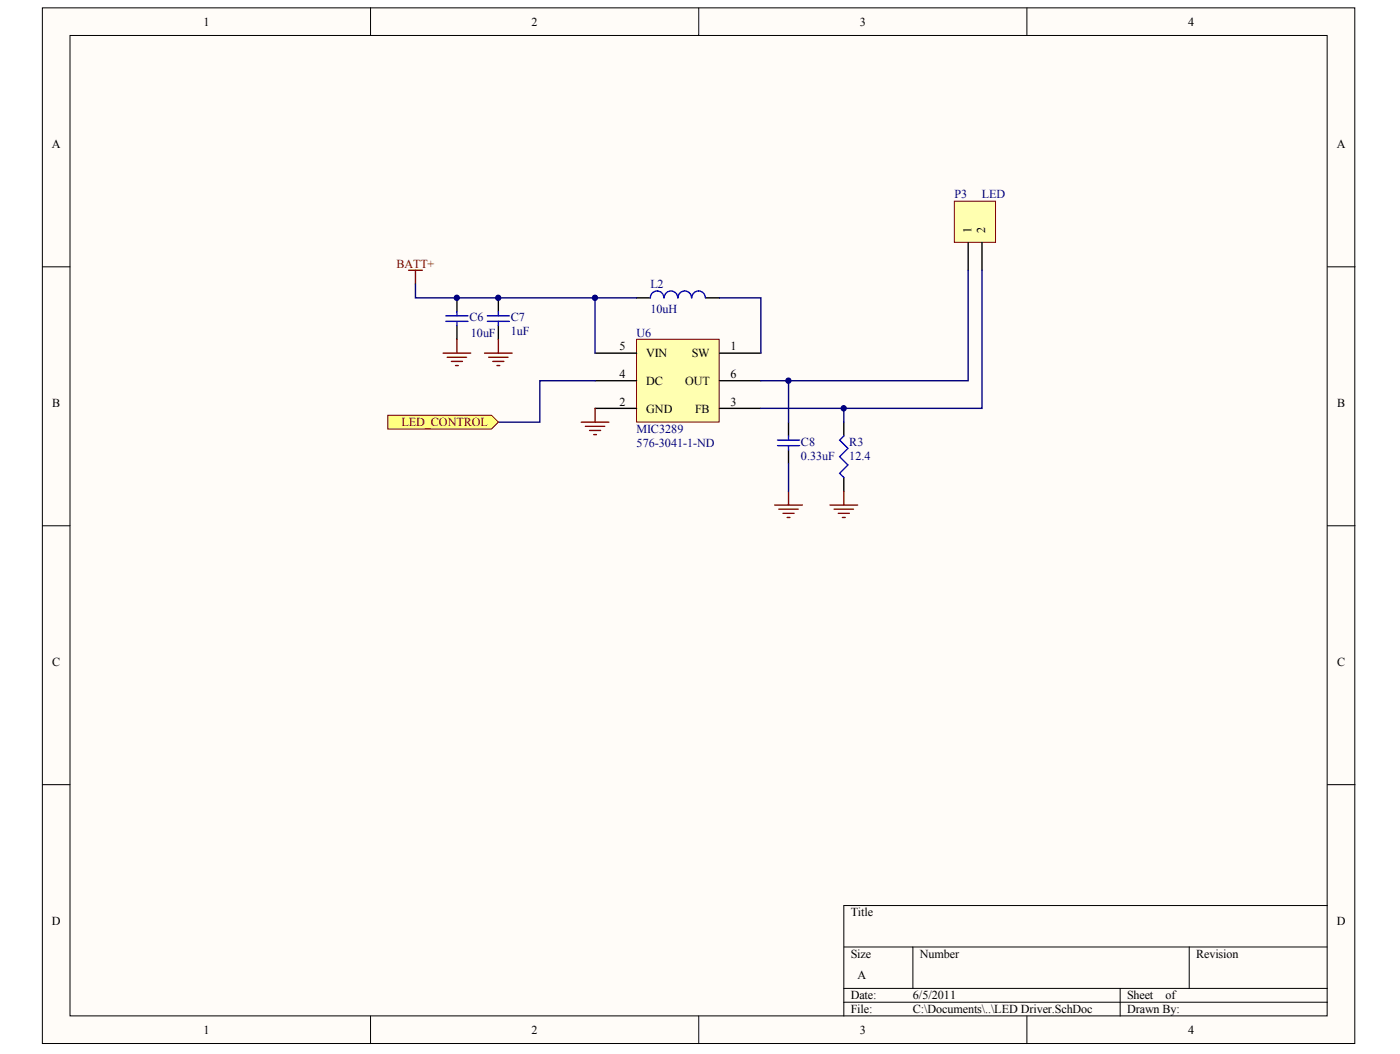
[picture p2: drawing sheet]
<svg xmlns="http://www.w3.org/2000/svg" width="271mm" height="204mm" viewBox="0 0 271 204" stroke-linecap="round" stroke-linejoin="round" font-family="sans-serif">
<g fill="#fffcf8" stroke="#000" stroke-width=".19">
<path d="M8.2 1.5h254v200.4h-254z"/>
<path d="M13.5 6.9h243.3v189.6h-243.3z"/>
</g>
<g fill="none" stroke="#000" stroke-width=".19">
<path d="M71.7 1.5v5.4M135.2 1.5v5.4M198.7 1.5v5.4M8.2 51.6h5.3M256.9 51.6h5.3M8.2 101.7h5.3M256.9 101.7h5.3M8.2 151.8h5.3M256.9 151.8h5.3M256.9 175.2h-93.6v21.4M71.7 196.6v5.3M135.2 196.6v5.3"/>
<path d="M163.3 183.2h93.6M163.3 191.2h93.6M163.3 193.9h93.6M176.7 183.2v8M198.7 196.6v5.3M216.8 191.2v5.4M230.1 183.2v8"/>
</g>
<path d="M123.2 65.6h16v16h-16z" fill="#ffffb0" stroke="#800000" stroke-width=".19"/>
<g fill="none" stroke="#000" stroke-width=".27">
<path d="M96.4 57.6v2.7M123.2 57.6h2.7M136.6 57.6h2.6M96.4 63v2.6M115.2 68.3h8M115.2 73.7h8M115.2 79h8M139.2 68.3h8.1M139.2 73.7h8.1M139.2 79h8.1M152.6 81.7v2.6M152.6 87v2.7"/>
<path d="M163.3 81.7v2.6M163.3 92.4v2.6"/>
</g>
<g fill="none" stroke="#00f" stroke-width=".27">
<path d="M128.5 57.6a1.31 1.31 0 0 0-1.3-1.3 1.31 1.31 0 0 0-1.3 1.3M131.2 57.6a1.31 1.31 0 0 0-1.4-1.3 1.31 1.31 0 0 0-1.3 1.3M133.8 57.6a1.31 1.31 0 0 0-1.3-1.3 1.31 1.31 0 0 0-1.3 1.3M136.5 57.6a1.31 1.31 0 0 0-1.3-1.3 1.31 1.31 0 0 0-1.3 1.3M94.3 61.1h4.3M94.3 62.2h4.3M96.4 60.3v.8M96.4 62.2v.8M150.5 85.1h4.2M150.5 86.2h4.2M152.6 84.3v.8M152.6 86.2v.8"/>
<path d="M163.3 84.3l-.8 .8 1.6 1.6-1.6 1.7 1.6 1.6-1.6 1.6 .8 .8"/>
</g>
<g fill="none" stroke="#800000" stroke-width=".27">
<path d="M79.1 52.3h2.6M80.4 52.3v2.7M93.8 68.3h5.3M94.6 69.1h3.7M95.4 69.9h2.1M96.2 70.7h.5M96.4 65.6v2.7M115.2 79v2.7M112.5 81.7h5.3M113.3 82.5h3.7M114.1 83.3h2.1M114.9 84.1h.5"/>
<path d="M160.6 97.7h5.4M161.4 98.5h3.8M162.2 99.3h2.2M163.3 95v2.7M163 100.1h.6"/>
</g>
<path d="M80.4 55v2.6h34.8v10.7M115.2 57.6h8M139.2 57.6h8.1v10.7M115.2 73.7h-10.7v8h-8.1M147.3 79h16v2.7" fill="none" stroke="#000080" stroke-width=".27"/>
<path d="M184.7 38.9h8v8h-8z" fill="#ffffb0" stroke="#800000" stroke-width=".19"/>
<path d="M187.4 46.9v5.4M190 46.9v5.4" fill="none" stroke="#000" stroke-width=".27"/>
<path d="M75.1 80.3h20l1.3 1.4-1.3 1.3h-20z" fill-rule="evenodd" fill="#ffff80" stroke="#800000" stroke-width=".19"/>
<path d="M187.4 52.3v21.4h-40.1M190 52.3v26.7h-26.7M152.6 73.7v8M152.6 89.7v5.3" fill="none" stroke="#000080" stroke-width=".27"/>
<path d="M88.4 57.6v2.7M88.4 63v2.6" fill="none" stroke="#000" stroke-width=".27"/>
<path d="M86.3 61.1h4.3M86.3 62.2h4.3M88.4 60.3v.8M88.4 62.2v.8" fill="none" stroke="#00f" stroke-width=".27"/>
<path d="M85.7 68.3h5.4M86.5 69.1h3.8M87.4 69.9h2.1M88.2 70.7h.5M88.4 65.6v2.7M149.9 97.7h5.4M150.7 98.5h3.8M151.5 99.3h2.2M152.6 95v2.7M152.3 100.1h.6" fill="none" stroke="#800000" stroke-width=".27"/>
<g fill="#000080" stroke="#000080" stroke-width=".19">
<circle cx="88.4" cy="57.6" r=".51"/>
<circle cx="96.4" cy="57.6" r=".51"/>
<circle cx="115.1" cy="57.6" r=".51"/>
<circle cx="152.6" cy="73.6" r=".51"/>
<circle cx="163.3" cy="79" r=".51"/>
</g>
<g font-size="2.4">
<text x="39.4" y="5">1</text>
<text x="102.9" y="5">2</text>
<text x="166.4" y="5">3</text>
<text x="229.9" y="5">4</text>
<text x="10" y="28.6">A</text>
<text x="258.7" y="28.6">A</text>
<text x="119.9" y="67.8">5</text>
<text x="125.1" y="69.1">VIN</text>
<text x="133.9" y="69.1">SW</text>
<text x="141.4" y="67.8">1</text>
<text x="119.9" y="73.1">4</text>
<text x="125.1" y="74.5">DC</text>
<text x="132.6" y="74.5">OUT</text>
<text x="141.4" y="73.1">6</text>
<text x="10.1" y="78.7">B</text>
<text x="119.9" y="78.5">2</text>
<text x="125.1" y="79.8">GND</text>
<text x="134.5" y="79.8">FB</text>
<text x="141.4" y="78.5">3</text>
<text x="258.8" y="78.7">B</text>
<text x="10.1" y="128.8">C</text>
<text x="258.8" y="128.8">C</text>
<text x="10" y="178.9">D</text>
<text x="164.6" y="177.3">Title</text>
<text x="258.7" y="178.9">D</text>
<text x="164.6" y="185.3">Size</text>
<text x="178" y="185.3">Number</text>
<text x="231.5" y="185.3">Revision</text>
<text x="166" y="189.3">A</text>
<text x="164.6" y="193.3">Date:</text>
<text x="164.6" y="196">File:</text>
<text x="176.7" y="193.3">6/5/2011</text>
<text x="176.7" y="196">C:\Documents\..\LED Driver.SchDoc</text>
<text x="218.1" y="193.3">Sheet</text>
<text x="218.1" y="196">Drawn By:</text>
<text x="225.6" y="193.3">of</text>
<text x="39.4" y="200">1</text>
<text x="102.9" y="200">2</text>
<text x="166.4" y="200">3</text>
<text x="229.9" y="200">4</text>
</g>
<g font-size="2.4" fill="#000080">
<text x="184.7" y="38.4">P3</text>
<text x="190" y="38.4">LED</text>
<text x="125.9" y="55.8">L2</text>
<text x="90.8" y="62.2">C6</text>
<text x="91.1" y="65.1">10uF</text>
<text x="98.9" y="64.9">1uF</text>
<text x="98.9" y="62.2">C7</text>
<text x="123.2" y="65.1">U6</text>
<text x="125.9" y="60.6">10uH</text>
<text x="123.2" y="83.8">MIC3289</text>
<text x="123.2" y="86.5">576-3041-1-ND</text>
<text x="155" y="88.9">0.33uF</text>
<text x="155" y="86.2">C8</text>
<text x="164.4" y="88.9">12.4</text>
<text x="164.4" y="86.2">R3</text>
</g>
<g font-size="2.4" fill="#800000">
<text x="76.8" y="51.8">BATT+</text>
<text x="77.7" y="82.5">LED_CONTROL</text>
</g>
<g font-size="2.3">
<text x="188" y="45.1" transform="rotate(-90 188 45.1)">1</text>
<text x="190.7" y="45.1" transform="rotate(-90 190.7 45.1)">2</text>
</g>
</svg>
